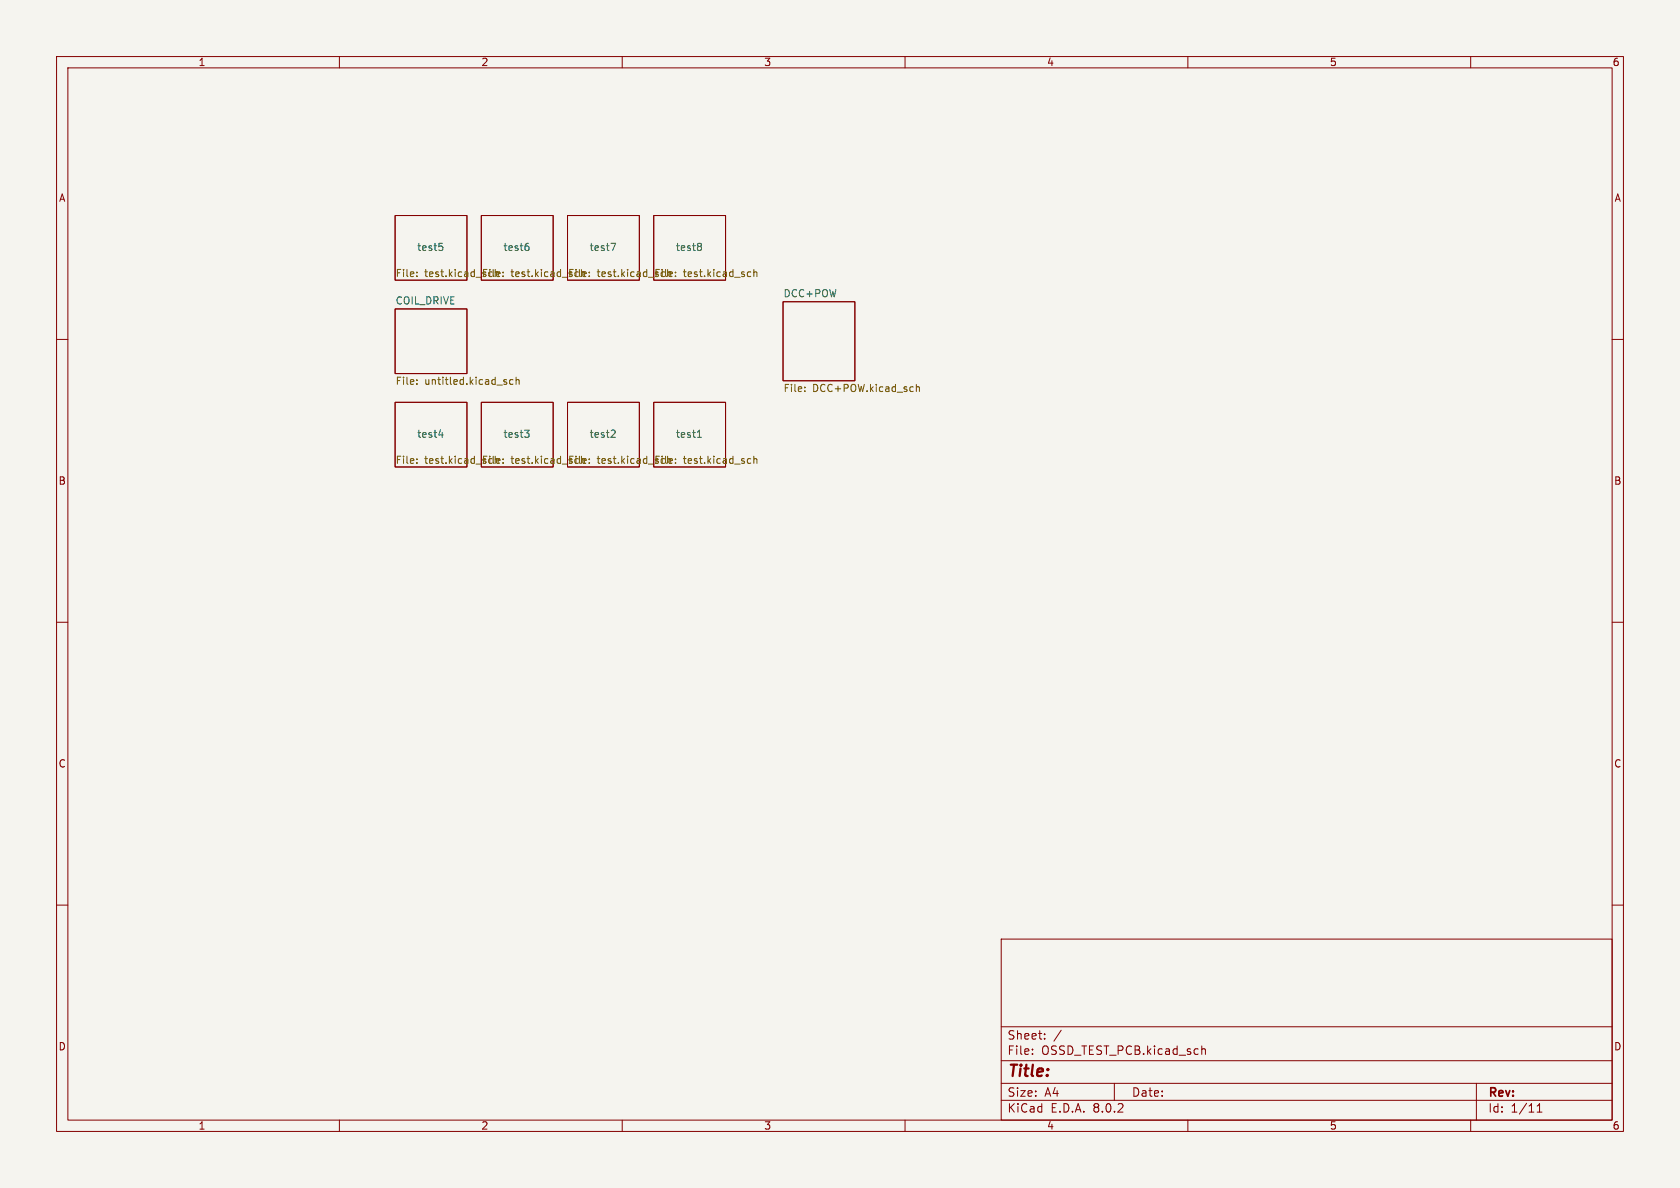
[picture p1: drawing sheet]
<svg xmlns="http://www.w3.org/2000/svg" width="297mm" height="210mm" viewBox="0 0 297 210" stroke-linecap="round" stroke-linejoin="round" font-family="sans-serif">
<path d="M0 0h297v210h-297z" fill="#f5f4ef" stroke="#f5f4ef" stroke-width=".18"/>
<g fill="none" stroke="#840000" stroke-width=".18">
<path d="M10 10h277v190h-277zM12 12h273v186h-273zM60 10v2M110 10v2M160 10v2M210 10v2M260 10v2M69.8 38.1h12.7v11.4h-12.7zM85.1 38.1h12.7v11.4h-12.7zM100.3 38.1h12.7v11.4h-12.7zM115.6 38.1h12.7v11.4h-12.7zM10 60h2"/>
<path d="M69.8 54.6h12.7v11.4h-12.7zM138.4 53.3h12.7v14h-12.7zM285 60h2M69.8 71.1h12.7v11.5h-12.7zM85.1 71.1h12.7v11.5h-12.7zM100.3 71.1h12.7v11.5h-12.7zM115.6 71.1h12.7v11.5h-12.7zM10 110h2M285 110h2M10 160h2M285 160h2M177 166h108v32h-108z"/>
<path d="M60 198v2M110 198v2M160 198v2M177 194.5h108M177 191.5h108M177 187.5h108M177 181.5h108M182.5 186.3v.1M182.5 185.5v.1M184.7 183.6v.1M184.7 182.8v.1M187.6 182.1l-1.3 2"/>
<path d="M197 191.5v3M210 198v2M212.5 184.9v1.5M212.5 185.5l.2-.1 .3 .1 .1 .9M260 198v2M261 191.5v6.5M271.7 196.6h.9M271.7 195.5l.5-.4v1.5"/>
</g>
<g fill="none" stroke="#006464" stroke-width=".18">
<path d="M77.6 43h.6M77.8 43.5h.3l.2 .2-.1 .5-.4 .1M93.1 43.5h.2l.2 .2v.5l-.4 .1M93.2 43h.2M108 43h.8l-.5 1.3M123.5 43l.4 .1 .1 .2-.2 .3M123.5 43.6h.3M123.8 43.6l.2 .2v.2l-.1 .2-.4 .1M77.6 76.9h.8M78.2 76.5v.8M92.7 76h.8l-.4 .5 .4 .1v.5l-.2 .2h-.4M108.2 76l.5 .1 .1 .3-.8 .9h.8"/>
<path d="M123.3 77.3h.7M123.4 76.3l.3-.3v1.3"/>
</g>
<g fill="none" stroke="#725600" stroke-width=".18">
<path d="M73.7 48.8v.1M73.7 48.1v.1M88.9 48.1v.1M88.9 48.8v.1M104.2 48.1v.1M104.2 48.8v.1M119.4 48.8v.1M119.4 48.1v.1M132.4 48.1h.3M132.7 48.8l-.3 .1M133.3 48.2l.2-.1h.3v.8M133.3 47.6v1.3"/>
<path d="M73.7 67.2v.1M73.7 67.8v.1M90.7 67.2l-.4-.1-.2 .2 .1 .6h.5M91.2 67.2l.2-.1 .3 .1 .1 .7M91.2 66.7v1.2M142.3 69.1v.1M142.3 68.4v.2M162 67.9v1.3M162 68.5l.2-.1h.3v.8M73.7 81.1v.2M73.7 81.8v.1M88.9 81.8v.1"/>
<path d="M88.9 81.1v.2M104.2 81.8v.1M104.2 81.1v.2M119.4 81.1v.2M119.4 81.8v.1M132.4 81.1h.3M132.7 81.9h-.3M133.3 80.6v1.3M133.3 81.2l.2-.1h.3v.8"/>
</g>
<text font-size="2.8" fill="#840000" x="178" y="190.9">Title:</text>
<g font-size="2.1" fill="#840000">
<text x="178" y="184">Sheet:</text>
<text x="178" y="186.7">File:</text>
<text x="184.1" y="186.7">OSSD_TEST_PCB.kicad_sch</text>
<text x="178" y="196.9">KiCad</text>
<text x="178" y="194.1">Size:</text>
<text x="184.7" y="194.1">A4</text>
<text x="185.7" y="196.9">E.D.A.</text>
<text x="193.3" y="196.9">8.0.2</text>
<text x="200" y="194.1">Date:</text>
<text x="263" y="194.3">Rev:</text>
<text x="263" y="196.9">Id:</text>
<text x="267.1" y="196.9">1/11</text>
</g>
<g font-size="1.8" fill="#840000">
<text x="35" y="11.9">1</text>
<text x="85" y="11.9">2</text>
<text x="135" y="11.9">3</text>
<text x="185" y="11.9">4</text>
<text x="235" y="11.9">5</text>
<text x="285" y="11.9">6</text>
<text x="10.3" y="35.9">A</text>
<text x="285.3" y="35.9">A</text>
<text x="10.3" y="85.9">B</text>
<text x="285.3" y="85.9">B</text>
<text x="10.3" y="135.9">C</text>
<text x="285.3" y="135.9">C</text>
<text x="10.3" y="185.9">D</text>
<text x="285.3" y="185.9">D</text>
<text x="35" y="199.9">1</text>
<text x="85" y="199.9">2</text>
<text x="135" y="199.9">3</text>
<text x="185" y="199.9">4</text>
<text x="235" y="199.9">5</text>
<text x="285" y="199.9">6</text>
</g>
<g font-size="1.8" fill="#006464">
<text x="73.7" y="44.5">test5</text>
<text x="88.9" y="44.5">test6</text>
<text x="104.1" y="44.5">test7</text>
<text x="119.4" y="44.5">test8</text>
<text x="69.8" y="53.9">COIL_DRIVE</text>
<text x="138.4" y="52.6">DCC+POW</text>
<text x="73.7" y="77.5">test4</text>
<text x="88.9" y="77.5">test3</text>
<text x="104.1" y="77.5">test2</text>
<text x="119.4" y="77.5">test1</text>
</g>
<g font-size="1.8" fill="#725600">
<text x="69.8" y="49.3">File:</text>
<text x="75.1" y="49.3">test.kicad_sch</text>
<text x="85.1" y="49.3">File:</text>
<text x="90.3" y="49.3">test.kicad_sch</text>
<text x="100.3" y="49.3">File:</text>
<text x="105.6" y="49.3">test.kicad_sch</text>
<text x="115.6" y="49.3">File:</text>
<text x="120.8" y="49.3">test.kicad_sch</text>
<text x="69.8" y="68.4">File:</text>
<text x="75.1" y="68.4">untitled.kicad_sch</text>
<text x="138.4" y="69.6">File:</text>
<text x="143.7" y="69.6">DCC+POW.kicad_sch</text>
<text x="69.8" y="82.3">File:</text>
<text x="75.1" y="82.3">test.kicad_sch</text>
<text x="85.1" y="82.3">File:</text>
<text x="90.3" y="82.3">test.kicad_sch</text>
<text x="100.3" y="82.3">File:</text>
<text x="105.6" y="82.3">test.kicad_sch</text>
<text x="115.6" y="82.3">File:</text>
<text x="120.8" y="82.3">test.kicad_sch</text>
</g>
</svg>
